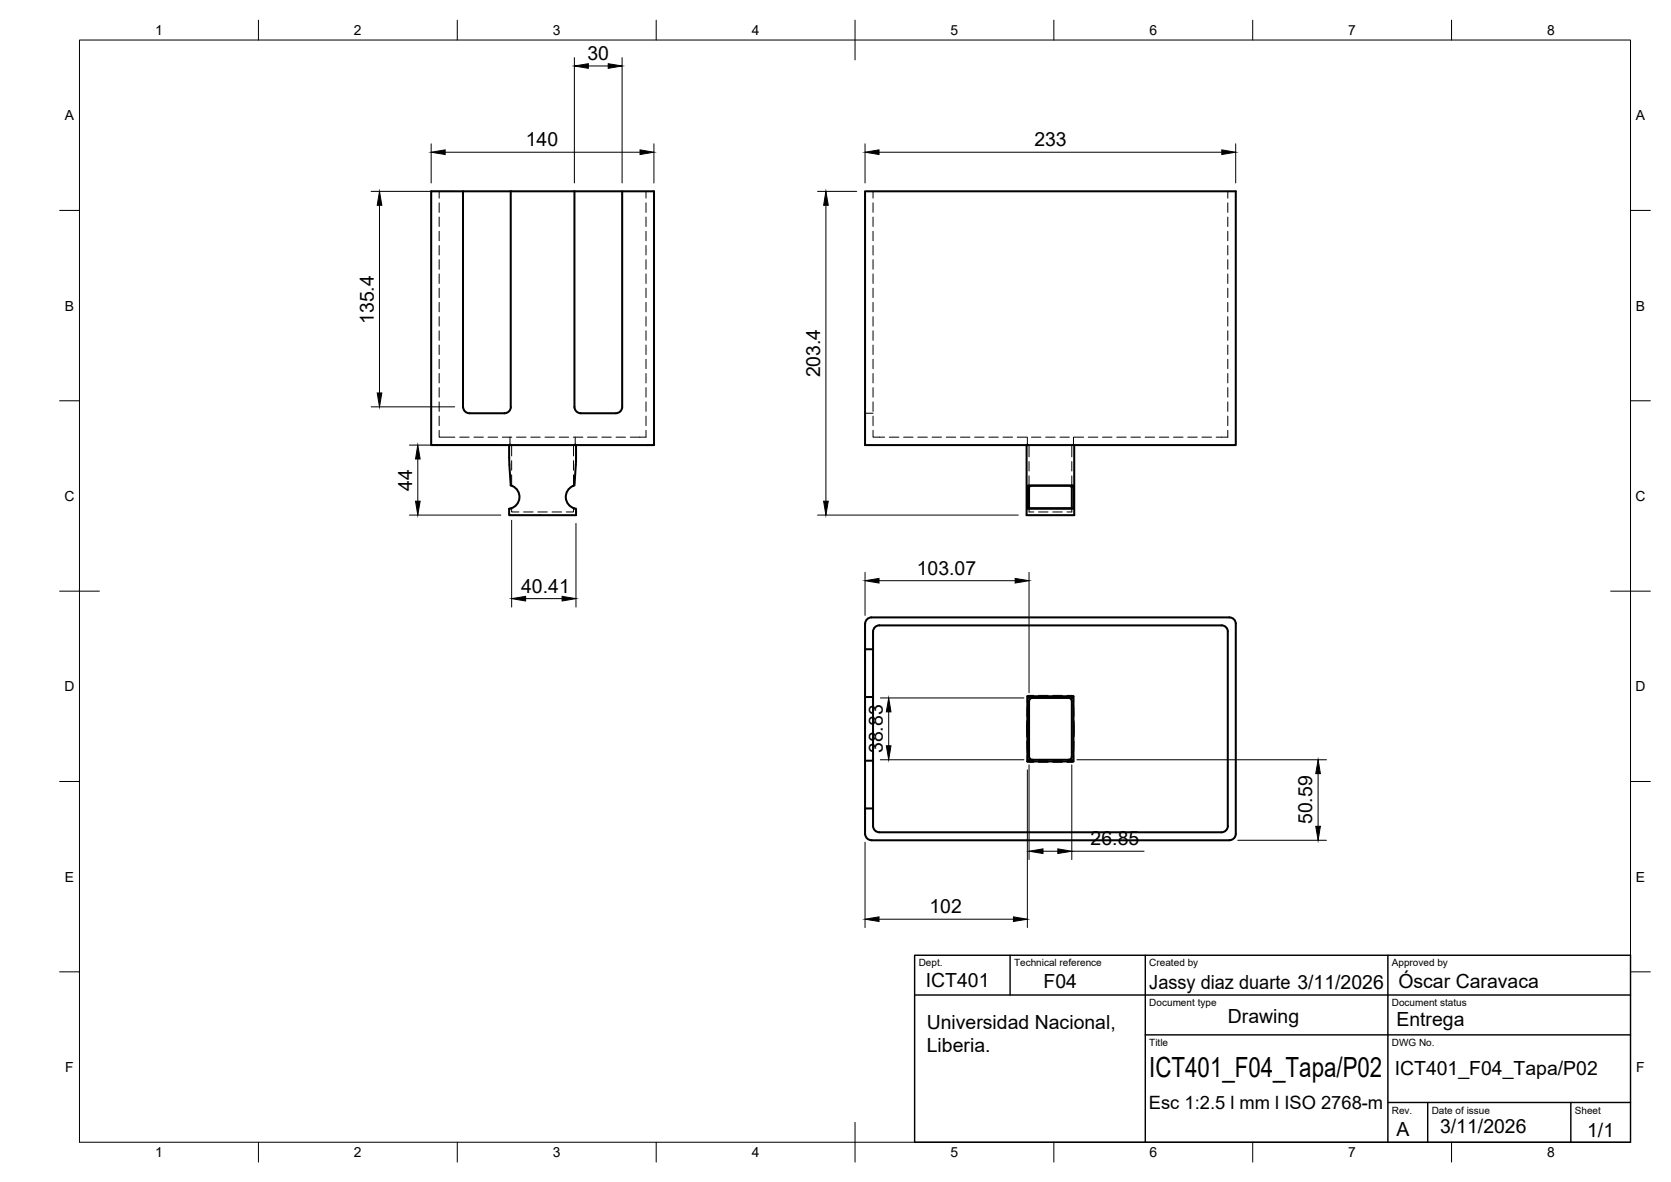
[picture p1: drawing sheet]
<svg xmlns="http://www.w3.org/2000/svg" width="420mm" height="297mm" viewBox="0 0 420 297" stroke-linecap="round" stroke-linejoin="round" font-family="sans-serif">
<!-- layer: Visible -->
<g fill="none" stroke="#000" stroke-width=".51">
<path d="M116.4 48.1h12v54.2a1.6 1.6 0 0 1-1.6 1.6h-8.8a1.6 1.6 0 0 1-1.6-1.6zM116.4 48.1h-8v63.8h56v-63.8h-20M128.4 48.1h16M144.4 48.1v54.2a1.6 1.6 0 0 0 1.6 1.6h8.8a1.6 1.6 0 0 0 1.6-1.6v-54.2M217.5 48.1h93.2v63.8h-93.2zM128 111.9v3.1M128 115l.1 1.8M128.1 116.8l.4 5.2a3 3 0 0 1 2.1 3.1 3 3 0 0 1-2.5 2.8l-.1 1.6h16.8l-.1-1.6a3 3 0 0 1-2.4-2.7 3 3 0 0 1 1.8-3.1M144.8 116.8l-.4 5.2-.4 .1M144.8 115v1.8M144.8 111.9v3.1M258.1 111.9v17.6h12v-17.6"/>
<path d="M258.8 122.3l.6-.2 9.9 .1 .2 .3v5.2h-10.8zM270 122.1l-.1 5.7h-11.6l.1-5.8h11.2l.3 .1M217.5 156.8v6.4M217.5 156.8a1.6 1.6 0 0 1 1.6-1.6h90a1.6 1.6 0 0 1 1.6 1.6v52.7a1.63 1.63 0 0 1-1.6 1.7l-90-.1a1.6 1.6 0 0 1-1.6-1.6M219.5 158.8v4.4h-2M221.1 157.2l86-.1a1.6 1.6 0 0 1 1.6 1.6M221.1 157.1a1.6 1.6 0 0 0-1.6 1.6M308.7 158.8v48.8a1.6 1.6 0 0 1-1.6 1.6h-86M217.5 163.2v12M217.5 175.2v16h2v-16M219.5 163.2v12h-2M258.3 175l.4 .4"/>
<path d="M268.7 175.4h-9.1a.79 .79 0 0 0-.8 .8l-.1 13.9M268.7 175.4a.79 .79 0 0 1 .8 .8v13.9M269.5 175.4l.4-.4v16.4h-11.6M269.9 175h-11.6v16.4M217.5 191.2v12M219.5 191.2v12M258.7 191l-.4 .4M258.8 190.1a.79 .79 0 0 0 .8 .8h9.1M269.5 190.1a.79 .79 0 0 1-.8 .8M269.5 191l.4 .4M221.1 209.2a1.6 1.6 0 0 1-1.6-1.6v-4.4h-2v6.4"/>
</g>
<!-- layer: Hidden -->
<g fill="none" stroke="#000" stroke-width=".25">
<path d="M110.4 48.1v1.7M110.4 51v2.4M110.4 54.6v2.3M110.4 58.1v2.4M162.4 48.1v1.7M162.4 51v2.4M162.4 54.6v2.3M162.4 58.1v2.4M219.5 48.1v1.7M219.5 51v2.4M219.5 54.6v2.3M219.5 58.1v2.4"/>
<path d="M308.7 48.1v1.7M308.7 51v2.4M308.7 54.6v2.3M308.7 58.1v2.4M110.4 61.7v2.4M110.4 65.3v2.4M110.4 68.8v2.4M110.4 72.4v2.4M110.4 76v2.4M110.4 79.6v2.3M162.4 61.7v2.4M162.4 65.3v2.4"/>
<path d="M162.4 68.8v2.4M162.4 72.4v2.4M162.4 76v2.4M162.4 79.6v2.3M219.5 61.7v2.4M219.5 65.3v2.4M219.5 68.8v2.4M219.5 72.4v2.4M219.5 76v2.4M219.5 79.6v2.3M308.7 61.7v2.4M308.7 65.3v2.4"/>
<path d="M308.7 68.8v2.4M308.7 72.4v2.4M308.7 76v2.4M308.7 79.6v2.3M110.4 83.1v2.4M110.4 86.7v2.4M110.4 90.3v2.4M110.4 93.9v2.3M110.4 97.4v2.4M162.4 83.1v2.4M162.4 86.7v2.4M162.4 90.3v2.4"/>
<path d="M162.4 93.9v2.3M162.4 97.4v2.4M219.5 83.1v2.4M219.5 86.7v2.4M219.5 90.3v2.4M219.5 93.9v2.3M219.5 97.4v2.4M308.7 83.1v2.4M308.7 86.7v2.4M308.7 90.3v2.4M308.7 93.9v2.3M308.7 97.4v2.4"/>
<path d="M110.4 108.1v1.8h4M110.4 101v2.4M110.4 104.6v2.4M115.6 109.9h2.4M119.2 109.9h2.3M122.7 109.9h2.4M126.3 109.9h2.4M128.2 109.9v1.6l.4 .4M128.7 111.9v2.7M128.7 115.8v2.4M128.7 119.3v2.8M129.9 109.9h2.4"/>
<path d="M133.5 109.9h2.3M137 109.9h2.4M140.6 109.9h2.4M144.2 109.9h2.4M144.2 115.8v2.4M144.2 119.3v2.8M144.6 109.9v1.6l-.4 .4v2.7M147.7 109.9h2.4M151.3 109.9h2.4M154.9 109.9h2.4M162.4 108.1v1.8h-3.9M162.4 101v2.4"/>
<path d="M162.4 104.6v2.4M217.5 103.9h2M219.5 108.1v1.8h2.9M219.5 101v2.4M219.5 104.6v2.4M223.6 109.9h2.4M227.2 109.9h2.4M230.8 109.9h2.4M234.4 109.9h2.3M237.9 109.9h2.4M241.5 109.9h2.4M245.1 109.9h2.3"/>
<path d="M248.6 109.9h2.4M252.2 109.9h2.4M255.8 109.9h2.4M258.3 109.9v1.6l.4 .4v2.9M258.7 116v2.4M258.7 119.6v2.9M259.4 109.9h2.3M262.9 109.9h2.4M266.5 109.9h2.4M269.5 111.9v2.9M269.5 116v2.4M269.5 119.6v2.9"/>
<path d="M269.9 109.9v1.6l-.4 .4M270.1 109.9h2.4M273.6 109.9h2.4M277.2 109.9h2.4M280.8 109.9h2.4M284.4 109.9h2.3M287.9 109.9h2.4M291.5 109.9h2.4M295.1 109.9h2.4M298.7 109.9h2.3M302.2 109.9h2.4M308.7 108.1v1.8h-2.9"/>
<path d="M308.7 101v2.4M308.7 104.6v2.4M128.7 127.7v1h1.8M131.7 128.7h2.3M135.2 128.7h2.4M138.8 128.7h2.4M144.2 127.7v1h-1.8M258.7 127.7v1h1.2M261.1 128.7h2.4M264.7 128.7h2.4M269.5 127.7v1h-1.2M258.3 177.6l-.1 2.4"/>
<path d="M258.3 177.3h.4M259.5 175.4h-.8v.8M259.9 175.2h-1.3l-.3 .4M259.9 174.8l-1.5 .1-.1 1.5M261.1 174.8h2.4M261.1 175.2h2.4M264.7 174.8h2.4M264.7 175.2h2.4M268.3 175.2h1.4l.2 .4M268.3 174.8l1.5 .1 .2 1.5M268.7 175.4h.8v.8M269.5 177.3h.5"/>
<path d="M270 177.6v2.4M258.2 181.2v4M258.2 186.3l.1 2.4M258.3 189h.4M258.3 189.9l.1 1.6 1.5 .1M258.3 190.8l.3 .4h1.3M258.7 190.1v.8h.8M261.1 191.6h2.4M261.1 191.2h2.4M264.7 191.6h2.4M264.7 191.2h2.4M269.5 190.1v.8h-.8"/>
<path d="M269.5 189h.5M269.9 190.8l-.2 .4h-1.4M270 189.9l-.2 1.6-1.5 .1M270 186.3v2.4M270.1 181.2v4"/>
</g>
<!-- layer: BORDER -->
<g fill="none" stroke="#000" stroke-width=".25">
<path d="M20 10.1h390v276.9h-390zM65 5.1v5M115 5.1v5M165 5.1v5M215 5.1v10M265 5.1v5M315 5.1v5M365 5.1v5M15 52.9h5M410 52.9h5M15 100.7h5M410 100.7h5"/>
<path d="M15 148.6h10M405 148.6h10M15 196.4h5M410 196.4h5M15 244.2h5M410 244.2h5M65 287v5M115 287v5M165 287v5M215 282.1v9.9M265 287v5M315 287v5"/>
<path d="M365 287v5"/>
</g>
<!-- layer: TITLEBLOCK -->
<path d="M230 240.1h180v46.9h-180zM230 250h180M254 240.1v9.9M288 240.1v46.9M349 240.1v46.9M288 260.1h122M349 277.1h61M359 277.1v9.9M395 277.1v9.9" fill="none" stroke="#000" stroke-width=".36"/>
<!-- layer: FD_Dimensions -->
<g fill="none" stroke="#000" stroke-width=".25">
<path d="M144.4 14.5v31.5M147.9 16.6h5M156.4 14.5v31.5M108.4 36.1v9.9M111.9 38.3h49M164.4 36.1v9.9M217.5 36.1v9.9M221 38.3h86.2M310.7 36.1v9.9M93.3 48.1h21M95.4 51.6v47.1M205.6 48.1h9.8"/>
<path d="M207.7 51.6v74.3M93.3 102.2h21M103 111.9h22.9M105.1 115.3v10.6M103 129.4h22.9M128.7 130.8v21.8M144.8 131.5v21.1M205.6 129.4h50.4M132.2 150.4h9.1M217.5 143.8v10.9M221 145.9h34.2M258.7 143.8v30.3"/>
<path d="M221.4 175.4h36.1M223.5 178.9v8.5M221.4 190.9h36.1M258.3 193.5v39.6M258.7 192.2v23.8M269.5 192.2v23.8M270.8 190.9h62.7M331.4 194.4v13.3M217.5 211.7v21.4M262.3 213.9h3.7M269.5 213.9h18.2M311.2 211.2h22.3"/>
<path d="M221 231h33.8"/>
</g>
<g fill="#000" stroke="#000" stroke-width=".25">
<path d="M144.4 16.6l3.5-.6v1.2zM152.9 16l3.5 .6-3.5 .6zM108.4 38.3l3.5-.6v1.1zM160.9 37.7l3.5 .6-3.5 .5zM217.5 38.3l3.5-.6v1.1zM307.2 37.7l3.5 .6-3.5 .5zM95.4 48.1l.6 3.5h-1.2zM207.7 48.1l.6 3.5h-1.2zM94.8 98.7h1.2l-.6 3.5zM105.1 111.9l.5 3.4h-1.1zM104.5 125.9h1.1l-.5 3.5zM207.1 125.9h1.2l-.6 3.5z"/>
<path d="M128.7 150.4l3.5-.5v1.1zM141.3 149.9l3.5 .5-3.5 .6zM217.5 145.9l3.5-.5v1.1zM255.2 145.4l3.5 .5-3.5 .6zM223.5 175.4l.5 3.5h-1.1zM222.9 187.4h1.1l-.5 3.5zM331.4 190.9l.6 3.5h-1.2zM258.7 213.9l3.6-.6v1.2zM266 213.3l3.5 .6-3.5 .6zM330.8 207.7h1.2l-.6 3.5zM217.5 231l3.5-.6v1.2zM254.8 230.4l3.5 .6-3.5 .6z"/>
</g>
<text font-size="7" x="289" y="270.6">ICT401_F04_Tapa/P02</text>
<g font-size="4.9">
<text x="147.7" y="15.1">30</text>
<text x="132.2" y="36.8">140</text>
<text x="260.1" y="36.8">233</text>
<text x="94" y="81.4" transform="rotate(-90 94 81.4)">135.4</text>
<text x="206.2" y="94.8" transform="rotate(-90 206.2 94.8)">203.4</text>
<text x="103.7" y="123.3" transform="rotate(-90 103.7 123.3)">44</text>
<text x="131" y="149">40.41</text>
<text x="230.5" y="144.5">103.07</text>
<text x="222" y="189.3" transform="rotate(-90 222 189.3)">38.83</text>
<text x="330" y="207.1" transform="rotate(-90 330 207.1)">50.59</text>
<text x="274.2" y="212.5">26.85</text>
<text x="233.7" y="229.5">102</text>
<text x="232.8" y="247.9">ICT401</text>
<text x="262.4" y="248.2">F04</text>
<text x="289" y="248.5">Jassy diaz duarte 3/11/2026</text>
<text x="351.6" y="248.4">Óscar Caravaca</text>
<text x="308.8" y="257">Drawing</text>
<text x="351.1" y="257.8">Entrega</text>
<text x="233" y="258.5">Universidad Nacional,</text>
<text x="233" y="264.3">Liberia.</text>
<text x="350.7" y="270.1">ICT401_F04_Tapa/P02</text>
<text x="351.1" y="285.4">A</text>
<text x="362.1" y="284.8">3/11/2026</text>
<text x="399.1" y="285.7">1/1</text>
</g>
<text font-size="4.6" x="288.9" y="278.7">Esc 1:2.5 l mm l ISO 2768-m</text>
<g font-size="3.5">
<text x="39" y="8.8">1</text>
<text x="89" y="8.8">2</text>
<text x="139" y="8.8">3</text>
<text x="189" y="8.8">4</text>
<text x="239" y="8.8">5</text>
<text x="289" y="8.8">6</text>
<text x="339" y="8.8">7</text>
<text x="389" y="8.8">8</text>
<text x="16.3" y="30.2">A</text>
<text x="411.3" y="30.2">A</text>
<text x="16.3" y="78">B</text>
<text x="411.3" y="78">B</text>
<text x="16.2" y="125.9">C</text>
<text x="411.2" y="125.9">C</text>
<text x="16.2" y="173.7">D</text>
<text x="411.2" y="173.7">D</text>
<text x="16.3" y="221.6">E</text>
<text x="411.3" y="221.6">E</text>
<text x="16.4" y="269.4">F</text>
<text x="411.4" y="269.4">F</text>
<text x="39" y="290.8">1</text>
<text x="89" y="290.8">2</text>
<text x="139" y="290.8">3</text>
<text x="189" y="290.8">4</text>
<text x="239" y="290.8">5</text>
<text x="289" y="290.8">6</text>
<text x="339" y="290.8">7</text>
<text x="389" y="290.8">8</text>
</g>
<g font-size="2.5">
<text x="231" y="242.9">Dept.</text>
<text x="255" y="242.9">Technical reference</text>
<text x="289" y="242.9">Created by</text>
<text x="350" y="242.9">Approved by</text>
<text x="289" y="252.8">Document type</text>
<text x="350" y="252.8">Document status</text>
<text x="289" y="262.9">Title</text>
<text x="350" y="262.9">DWG No.</text>
<text x="350" y="279.9">Rev.</text>
<text x="360" y="279.9">Date of issue</text>
<text x="396" y="279.9">Sheet</text>
</g>
</svg>
